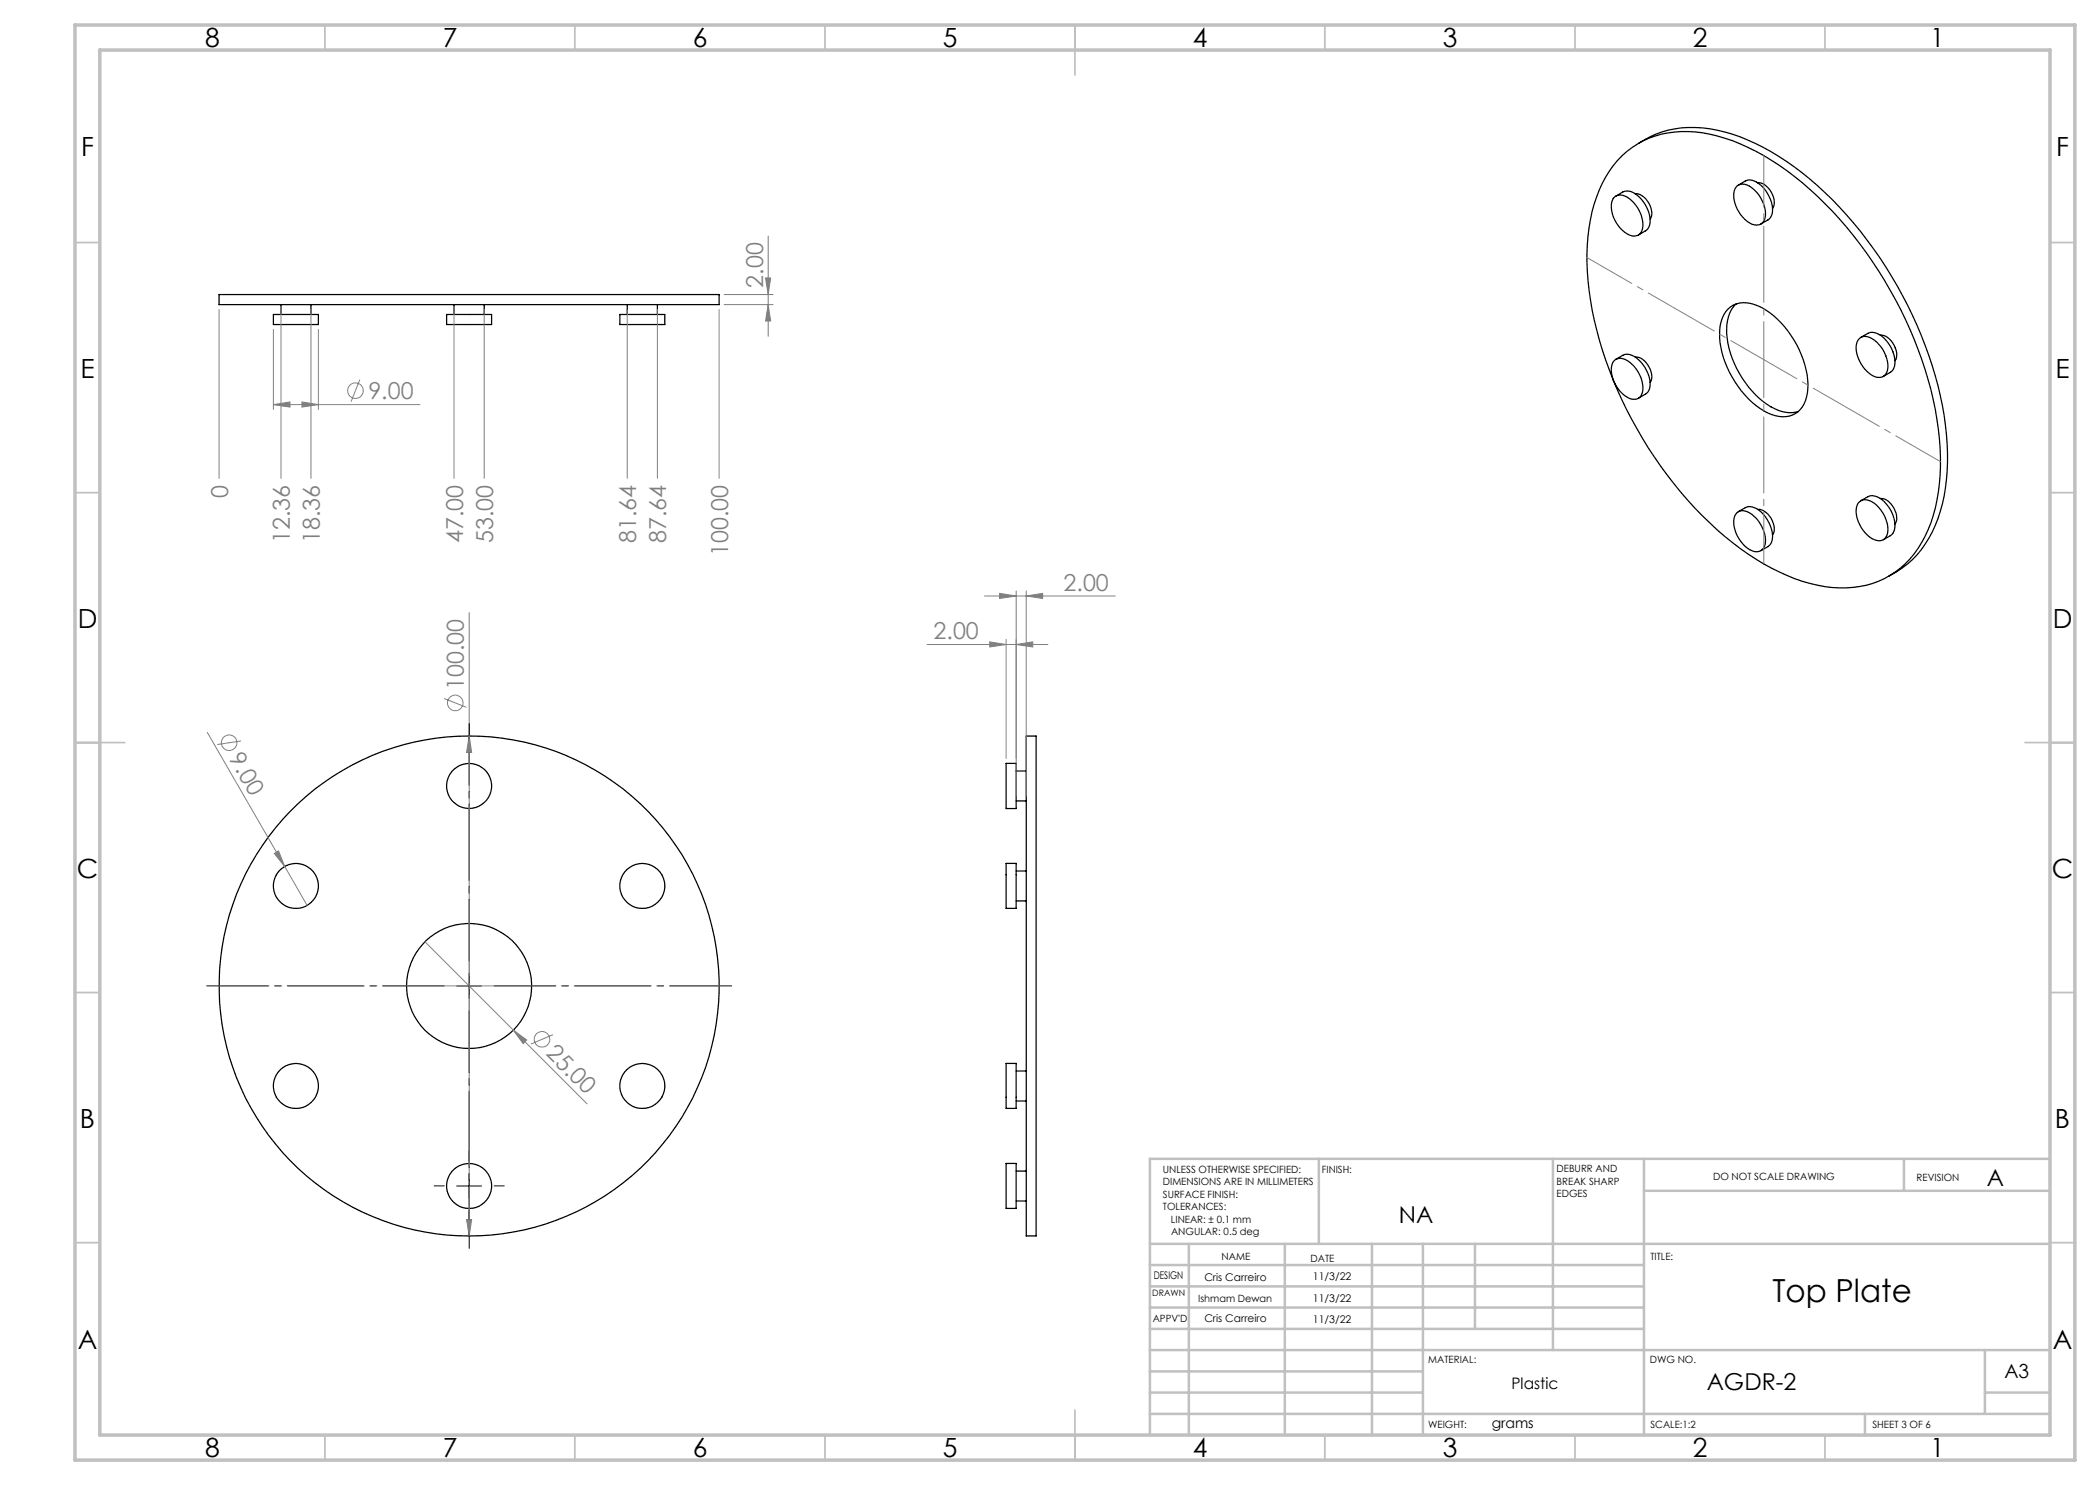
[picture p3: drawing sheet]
<svg xmlns="http://www.w3.org/2000/svg" width="420mm" height="297mm" viewBox="0 0 420 297" stroke-linecap="round" stroke-linejoin="round" font-family="sans-serif">
<g fill="none" stroke="#000" stroke-width=".25">
<path d="M322.9 39.4a2.63 2.63 0 0 1 3.5 .7 6.2 6.2 0 0 1 2 6.1 1.88 1.88 0 0 1-3 .6 6.7 6.7 0 0 1-3.1-6.3l.4-.8zM323.2 39.2l1.4-.8a2.79 2.79 0 0 1 3.2 .9 6.3 6.3 0 0 1 2 6 3.3 3.3 0 0 1-2.1 1.7M324.4 31.1a18.5 18.5 0 0 1 16.1-4.5 42.6 42.6 0 0 1 20 10 82.4 82.4 0 0 1 26.6 45.3 44.6 44.6 0 0 1-.9 22.7 18.8 18.8 0 0 1-11.7 12.1 24.3 24.3 0 0 1-17.1-1.6 59.9 59.9 0 0 1-22.5-18.3 80.5 80.5 0 0 1-17.1-38.7 39.3 39.3 0 0 1 2.1-20.1 20.8 20.8 0 0 1 4.5-6.9zM327.1 38.8a3.6 3.6 0 0 1 3.2 3.4 2.07 2.07 0 0 1-.3 1.6M327.7 28.6a20.4 20.4 0 0 1 17.2-2.2 47.5 47.5 0 0 1 20 12.1 82.5 82.5 0 0 1 23.9 44.6 42.8 42.8 0 0 1-1.2 20.6 19.5 19.5 0 0 1-9.8 11.5M347.4 37.2a2.63 2.63 0 0 1 3.4 .8 6.3 6.3 0 0 1 2.1 6 1.91 1.91 0 0 1-3 .6 6.4 6.4 0 0 1-2.9-6.8zM347.7 37l1.4-.8a2.85 2.85 0 0 1 3.2 .9 6.4 6.4 0 0 1 2 6 3.2 3.2 0 0 1-2.1 1.7M351.5 36.6a3.4 3.4 0 0 1 3.1 2.7l.2 .5a2.21 2.21 0 0 1-.3 1.9M43.8 58.9h100v2h-100zM54.7 62.9h9v2h-9zM56.2 60.9v2M62.2 60.9v2"/>
<path d="M89.3 62.9h9v2h-9zM90.8 60.9v2M96.8 60.9v2M124 62.9h9v2h-9zM125.4 60.9v2M131.5 60.9v2M322.9 72a2.63 2.63 0 0 1 3.5 .8 6.1 6.1 0 0 1 2 6 1.86 1.86 0 0 1-3 .6 6.4 6.4 0 0 1-2.9-6.7zM323.2 71.9l1.4-.9a2.79 2.79 0 0 1 3.2 1 6.3 6.3 0 0 1 2 6 3.5 3.5 0 0 1-2.1 1.7M327.1 71.4a3.6 3.6 0 0 1 3.1 3.1 2.32 2.32 0 0 1-.2 2M345.7 61.8a5.1 5.1 0 0 1 5.9-.6 18.6 18.6 0 0 1 9.4 11.8 10.5 10.5 0 0 1-.5 8.4 4.9 4.9 0 0 1-6.2 1.5 18.5 18.5 0 0 1-9.6-11.4 11.4 11.4 0 0 1 .1-8.7zM347.2 60.8a7.6 7.6 0 0 0-1.8 6.9 19.7 19.7 0 0 0 8.8 13.6 6.8 6.8 0 0 0 5.5 1M371.9 67.7a2.23 2.23 0 0 1 3 .3 6.4 6.4 0 0 1 2.5 6.4 1.89 1.89 0 0 1-3 .7 6.8 6.8 0 0 1-3.1-6.3l.1-.5z"/>
<path d="M372.1 67.5l1.5-.8a2.83 2.83 0 0 1 3.2 .9 6.5 6.5 0 0 1 2 6 3.2 3.2 0 0 1-2.1 1.7M376.1 67a3.8 3.8 0 0 1 3.2 3.6 2.03 2.03 0 0 1-.3 1.5M376.1 99.7a3.6 3.6 0 0 1 3.1 2.9l.1 .5a2.03 2.03 0 0 1-.3 1.7M347.4 102.5a2.63 2.63 0 0 1 3.4 .8 6.3 6.3 0 0 1 2.1 6 1.89 1.89 0 0 1-3 .6 6.4 6.4 0 0 1-2.9-6.7zM347.7 102.3l1.4-.8a2.89 2.89 0 0 1 3.2 .9 6.5 6.5 0 0 1 2 6.1 3.5 3.5 0 0 1-2.1 1.6M351.5 101.9a3.9 3.9 0 0 1 3.4 4.1l-.4 1M371.9 100.3a2.66 2.66 0 0 1 3.5 .8 6.5 6.5 0 0 1 2 6 1.89 1.89 0 0 1-3 .6 6.8 6.8 0 0 1-3.1-6.2l.4-.9zM372.1 100.2l1.5-.9a2.83 2.83 0 0 1 3.2 1 6.4 6.4 0 0 1 2 6 3.2 3.2 0 0 1-2.1 1.6M201.2 152.7h2v9h-2zM203.2 154.2h2M205.2 147.2h2v100h-2zM201.2 172.7h2v9h-2z"/>
<path d="M203.2 174.2h2M203.2 160.2h2M203.2 180.2h2M201.2 212.7h2v9h-2zM203.2 214.2h2M201.2 232.7h2v9h-2zM203.2 220.2h2M203.2 234.2h2M203.2 240.2h2"/>
<circle cx="93.8" cy="157.2" r="4.5"/>
<circle cx="59.2" cy="177.2" r="4.5"/>
<circle cx="128.5" cy="177.2" r="4.5"/>
<circle cx="93.8" cy="197.2" r="12.5"/>
<circle cx="93.8" cy="197.2" r="50"/>
<circle cx="59.2" cy="217.2" r="4.5"/>
<circle cx="128.5" cy="217.2" r="4.5"/>
<circle cx="93.8" cy="237.2" r="4.5"/>
</g>
<g fill="none" stroke="#808080" stroke-width=".2">
<path d="M144.8 58.9h9.8M153.1 55.6h1l-.5 3.3zM153.6 47.2v20.1M43.8 61.9v33.8M54.7 65.9v16M56.2 61.9v33.8M62.2 61.9v33.8M63.7 65.9v16M72 75.9l-1.8 4.5M90.8 61.9v33.8M96.8 61.9v33.8M125.4 61.9v33.8"/>
<path d="M131.5 61.9v33.8M143.8 61.9v33.8M144.8 60.9h9.8M153.6 60.9l.5 3.3h-1zM54.7 80.9l3.3-.5v1zM54.7 80.9h29.3M60.4 80.4l3.3 .5-3.3 .5zM196.9 119.2h26.2M199.9 118.7l3.3 .5-3.3 .5zM203.2 118.2v41M205.2 119.2l3.3-.5v1zM205.2 118.2v41"/>
<path d="M88.8 139.7l4.5 1.8M93.8 122.5v124.7M185.4 128.9h24.2M197.9 128.4l3.3 .5-3.3 .5zM201.2 127.9v23.8M203.2 128.9l3.4-.5v1zM41.5 146.5l19.9 34.6M48.2 148.2l-4.7 .7M93.8 147.2l.5 3.3h-1zM54.9 170.7l.8-.5 1.2 3.1zM85 188.3l17.7 17.7M102.7 206l2.6 2-.7 .7z"/>
<path d="M102.7 206l14.7 14.8M110.6 206.9l-4.4 1.9M93.3 243.9h1l-.5 3.3z"/>
<circle cx="71.1" cy="78.1" r="1.55"/>
<circle cx="45.8" cy="148.5" r="1.55"/>
<circle cx="91" cy="140.6" r="1.55"/>
<circle cx="108.4" cy="207.9" r="1.57"/>
</g>
<g fill="none" stroke="#c0c0c0" stroke-width=".35">
<path d="M65 5v5M115 5v5M165 5v5M215 5v10M265 5v5M315 5v5M365 5v5M15 48.5h5M410 48.5h5M15 98.5h5M410 98.5h5M15 148.5h10"/>
<path d="M405 148.5h10M15 198.5h5M410 198.5h5M15 248.5h5M410 248.5h5M65 287v5M115 287v5M165 287v5M215 282v10M265 287v5M315 287v5M365 287v5"/>
</g>
<g fill="none" stroke="#c0c0c0" stroke-width=".5">
<path d="M263.8 231.8v17M310.6 231.8v38.2M328.8 231.8v55.2M328.8 238.2h81.2M380.8 231.8v6.4M410 231.8h-180v55.2M230 248.8h180M230 257.3h98.8M230 253h98.8M237.8 248.8v38.2M257 248.8v38.2M274.4 248.8v38.2"/>
<path d="M284.6 248.8v38.2M295 248.8v17M230 265.8h98.8M230 261.5h98.8M230 278.5h54.6M230 274.3h54.6M230 270h180M397 278.5h13M397 270v12.8M230 282.8h180M373 282.8v4.2"/>
</g>
<path d="M15 5h400v287h-400zM20 10h390v277h-390z" fill="none" stroke="#c0c0c0" stroke-width=".7"/>
<path d="M88.8 197.2h-47.5M93.8 192.2v-47.5M98.8 197.2h47.5M93.8 202.2v47.5" fill="none" stroke="#000" stroke-width=".2" stroke-dasharray="15.2 1.3 1.3 1.3" stroke-dashoffset="2.9"/>
<path d="M88.8 237.2h-2M93.8 232.2v-2M98.8 237.2h2M93.8 242.2v2" fill="none" stroke="#000" stroke-width=".2" stroke-dasharray="15.2 1.3 1.3 1.3"/>
<path d="M91.3 197.2h5M93.8 194.7v5M91.3 237.2h5M93.8 234.7v5" fill="none" stroke="#000" stroke-width=".2"/>
<path d="M352.8 31.1v81.7M317.4 51.5l70.7 40.8" fill="none" stroke="#808080" stroke-width=".2" stroke-dasharray="15.2 1.3 1.3 1.3" stroke-dashoffset="4.9"/>
<path d="M93.8 147.2v100M43.8 197.2h100" fill="none" stroke="#808080" stroke-width=".2" stroke-dasharray="15.2 1.3 1.3 1.3" stroke-dashoffset="5.2"/>
<g fill="#808080">
<path d="M54.9 170.7l.8-.5 1.2 3.1z"/>
<path d="M102.7 206l2.6 2-.7 .7z"/>
<path d="M203.2 128.9l3.4-.5v1zM197.9 128.4l3.3 .5-3.3 .5z"/>
<path d="M54.7 80.9l3.3-.5v1zM60.4 80.4l3.3 .5-3.3 .5zM199.9 118.7l3.3 .5-3.3 .5zM205.2 119.2l3.3-.5v1z"/>
<path d="M153.6 60.9l.5 3.3h-1zM153.1 55.6h1l-.5 3.3z"/>
<path d="M93.3 243.9l.5 3.3 .5-3.3zM93.8 147.2l-.5 3.3h1z"/>
</g>
<text font-size="6.3" x="354.5" y="260.4">Top Plate</text>
<g font-size="5.3">
<text x="41" y="9.5">8</text>
<text x="88.5" y="9.5">7</text>
<text x="138.5" y="9.5">6</text>
<text x="188.5" y="9.5">5</text>
<text x="238.5" y="9.5">4</text>
<text x="288.5" y="9.5">3</text>
<text x="338.5" y="9.5">2</text>
<text x="386" y="9.5">1</text>
<text x="16.2" y="31.2">F</text>
<text x="411.2" y="31.2">F</text>
<text x="16.1" y="75.5">E</text>
<text x="411.1" y="75.5">E</text>
<text x="15.5" y="125.5">D</text>
<text x="410.5" y="125.5">D</text>
<text x="15.4" y="175.5">C</text>
<text x="410.4" y="175.5">C</text>
<text x="16" y="225.5">B</text>
<text x="411" y="225.5">B</text>
<text x="15.5" y="269.7">A</text>
<text x="410.5" y="269.7">A</text>
<text x="41" y="291.5">8</text>
<text x="88.5" y="291.5">7</text>
<text x="138.5" y="291.5">6</text>
<text x="188.5" y="291.5">5</text>
<text x="238.5" y="291.5">4</text>
<text x="288.5" y="291.5">3</text>
<text x="338.5" y="291.5">2</text>
<text x="386" y="291.5">1</text>
</g>
<g font-size="4.7" fill="#808080">
<text x="152.6" y="57.5" transform="rotate(-90 152.6 57.5)">2.00</text>
<text x="73.7" y="79.8">9.00</text>
<text x="45.6" y="99.5" transform="rotate(-90 45.6 99.5)">0</text>
<text x="58" y="108.6" transform="rotate(-90 58 108.6)">12.36</text>
<text x="64" y="108.6" transform="rotate(-90 64 108.6)">18.36</text>
<text x="92.6" y="108.6" transform="rotate(-90 92.6 108.6)">47.00</text>
<text x="98.6" y="108.6" transform="rotate(-90 98.6 108.6)">53.00</text>
<text x="127.2" y="108.6" transform="rotate(-90 127.2 108.6)">81.64</text>
<text x="133.2" y="108.6" transform="rotate(-90 133.2 108.6)">87.64</text>
<text x="145.6" y="111.2" transform="rotate(-90 145.6 111.2)">100.00</text>
<text x="212.7" y="118.2">2.00</text>
<text x="186.7" y="127.9">2.00</text>
<text x="92.8" y="138" transform="rotate(-90 92.8 138)">100.00</text>
<text x="45.7" y="151.6" transform="rotate(60 45.7 151.6)">9.00</text>
<text x="109" y="210.9" transform="rotate(45 109 210.9)">25.00</text>
</g>
<g font-size="4.7">
<text x="397.3" y="237.2">A</text>
<text x="279.8" y="244.7">NA</text>
<text x="341.3" y="277.9">AGDR-2</text>
</g>
<text font-size="3.9" x="400.9" y="275.5">A3</text>
<text font-size="3.2" x="302.3" y="277.9">Plastic</text>
<text font-size="2.8" x="298.3" y="285.6">grams</text>
<g font-size="2.1">
<text x="230.8" y="255.8">DESIGN</text>
<text x="240.9" y="256.2">Cris Carreiro</text>
<text x="262.6" y="256">11/3/22</text>
<text x="262.6" y="260.4">11/3/22</text>
<text x="240.9" y="264.4">Cris Carreiro</text>
<text x="262.6" y="264.6">11/3/22</text>
</g>
<g font-size="2">
<text x="232.6" y="234.5">UNLESS OTHERWISE SPECIFIED:</text>
<text x="232.6" y="237">DIMENSIONS ARE IN MILLIMETERS</text>
<text x="232.6" y="239.5">SURFACE FINISH:</text>
<text x="264.4" y="234.6">FINISH:</text>
<text x="311.3" y="234.5">DEBURR AND</text>
<text x="311.3" y="237">BREAK SHARP</text>
<text x="311.3" y="239.5">EDGES</text>
<text x="342.6" y="236">DO NOT SCALE DRAWING</text>
<text x="383.3" y="236.2">REVISION</text>
<text x="232.6" y="242">TOLERANCES:</text>
<text x="234.2" y="244.5">LINEAR: ± 0.1 mm</text>
<text x="234.2" y="247">ANGULAR: 0.5 deg</text>
<text x="244.3" y="252">NAME</text>
<text x="330.1" y="251.9">TITLE:</text>
<text x="262.1" y="252.4">DATE</text>
<text x="239.6" y="260.4">Ishmam Dewan</text>
<text x="230.5" y="264.5">APPV'D</text>
<text x="285.6" y="272.5">MATERIAL:</text>
<text x="330" y="272.5">DWG NO.</text>
<text x="285.6" y="285.5">WEIGHT:</text>
<text x="330.1" y="285.6">SCALE:1:2</text>
<text x="374.5" y="285.6">SHEET 3 OF 6</text>
</g>
<text font-size="1.8" x="230.5" y="259.2">DRAWN</text>
</svg>
